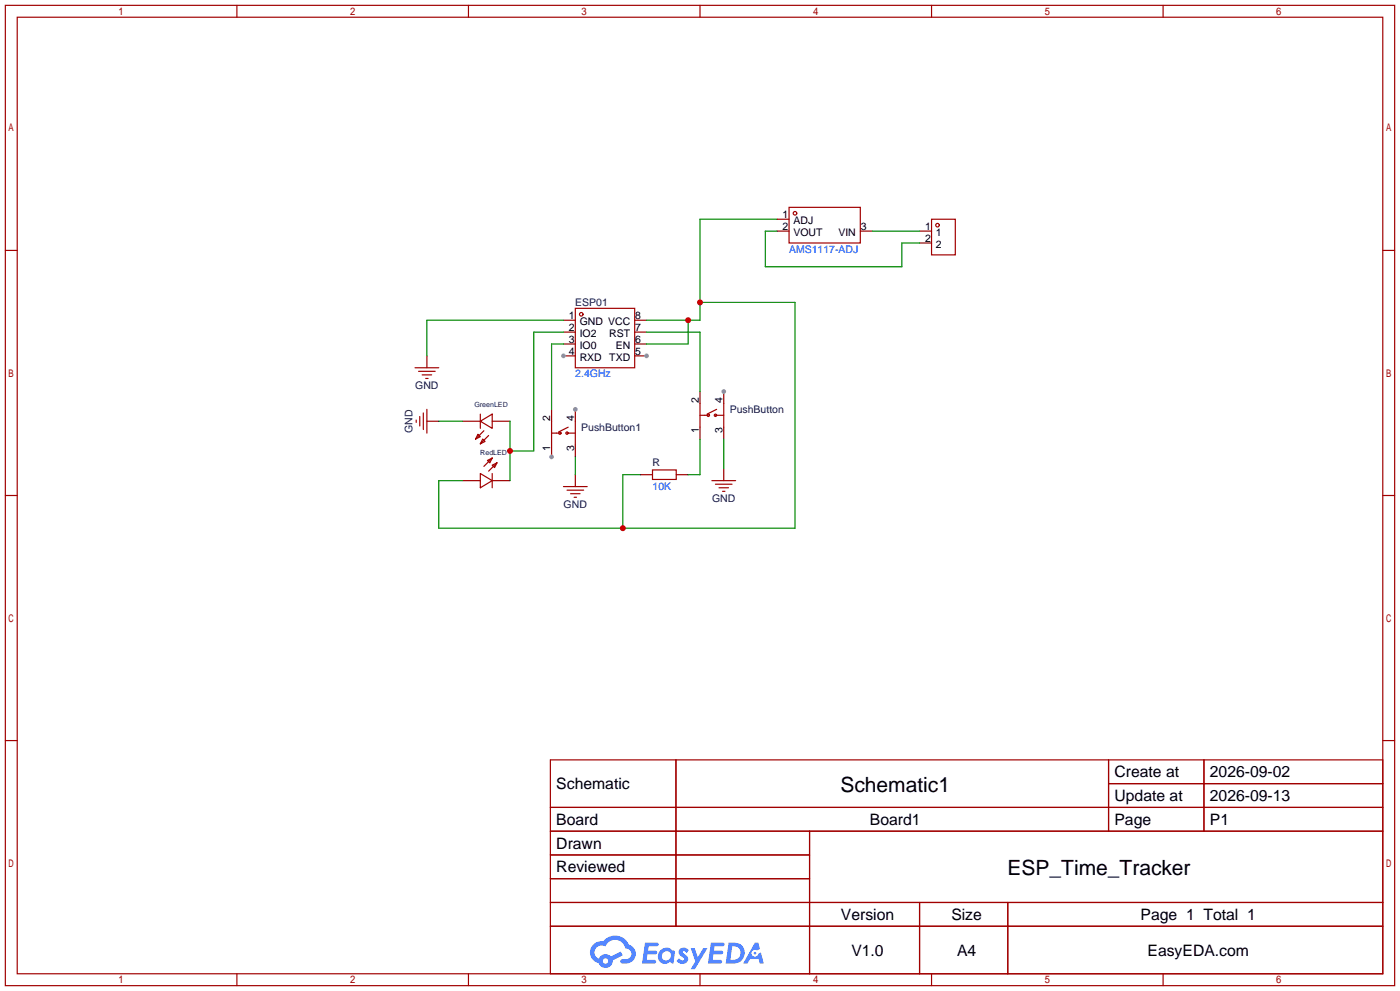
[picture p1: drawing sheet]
<svg xmlns="http://www.w3.org/2000/svg" width="299mm" height="212mm" viewBox="0 0 299 212" stroke-linecap="round" stroke-linejoin="round" font-family="sans-serif">
<g fill="none" stroke="#a10000" stroke-width=".25">
<path d="M1.1 1.1h297.2v209.6h-297.2zM3.7 3.7h292.1v204.5h-292.1zM50.7 1.1v2.6M100.2 1.1v2.6M149.7 1.1v2.6M199.3 1.1v2.6M248.8 1.1v2.6M1.1 53.5h2.6M295.8 53.5h2.5M1.1 105.9h2.6M295.8 105.9h2.5M1.1 158.3h2.6"/>
<path d="M295.8 158.3h2.5M117.7 162.4h178.1v45.8h-178.1zM117.7 172.6h178.1M117.7 177.7h178.1M144.6 162.4v35.6M173.2 177.7v30.5M237.1 162.4v15.3M237.1 167.5h58.7M257.5 162.4v15.3M117.7 182.8h55.5M117.7 192.9h178.1M117.7 187.8h55.5"/>
<path d="M117.7 198h178.1M196.7 192.9v15.3M215.6 192.9v15.3M50.7 208.2v2.5M100.2 208.2v2.5M149.7 208.2v2.5M199.3 208.2v2.5M248.8 208.2v2.5"/>
</g>
<g fill="#5487ff">
<path d="M145.5 202.8a1.3 1.3 0 0 1 1.8 .3l-.4 .6a.54 .54 0 0 0-.9-.2l.1 .2a1.28 1.28 0 0 1 .8 2 1.53 1.53 0 0 1-2.2-.3l.5-.6 .8 .5a.31 .31 0 0 0 .4-.3 .31 .31 0 0 0-.3-.3 1.12 1.12 0 0 1-.6-1.9z"/>
<path d="M147.7 202.7h.9l.7 1.9 1.1-1.9h.9l-2.7 4.5h-.9l1-1.7z"/>
<path d="M138 201.5h1.6a1.31 1.31 0 0 1 1.2 .2 .4 .4 0 0 1-.3 .6h-1.8l-.1 .9h1.6a.4 .4 0 0 1 .4 .4 .4 .4 0 0 1-.4 .4h-1.7l-.2 1.2h1.4a.46 .46 0 0 1 .5 .1 .46 .46 0 0 1 .1 .5l-.3 .2h-2.7z"/>
<path d="M152.1 201.5h1.6a1.32 1.32 0 0 1 1.3 .2 .39 .39 0 0 1-.4 .6h-1.7l-.2 .9h1.7a.4 .4 0 0 1 .3 .4 .4 .4 0 0 1-.4 .4h-1.7l-.2 1.2h1.4a.46 .46 0 0 1 .5 .1 .46 .46 0 0 1 .1 .5l-.3 .2h-2.7z"/>
<path d="M161.5 201.5h.7l.4 1.3-.7 .4a.75 .75 0 0 0-1.1 .3 .75 .75 0 0 0 .5 1 .75 .75 0 0 0 .9-.6l.6-.3 .6 2.4h-.9l-.2-1h-1.9l-.5 1h-.9z"/>
<path d="M155.9 201.5l-.7 4.5h1.5a2.27 2.27 0 0 0 2.6-2.3 2.27 2.27 0 0 0-2.7-2.2zM156.6 202.3a1.5 1.5 0 0 1 1.8 1.5 1.5 1.5 0 0 1-1.9 1.4h-.3z"/>
<path d="M141.3 203.1a1.6 1.6 0 0 0-.3 2.3 1.6 1.6 0 0 0 2.3 .2l.8 .4 .3-2.5-.2-.3h-.4a1.58 1.58 0 0 0-2.5-.1zM141.9 203.6a.98 .98 0 0 1 1.6 .5 .98 .98 0 0 1-1.1 1.2 .94 .94 0 0 1-.8-.6 .94 .94 0 0 1 .3-1.1z"/>
<path d="M126.9 201.9a2.37 2.37 0 0 0 1.2 4 1.54 1.54 0 0 0 1.7 1 1.54 1.54 0 0 0 1.3-1.6l2.1-1.1-.5-.8-2 1.1a1.57 1.57 0 0 0-2.6 .4 1.5 1.5 0 0 1-.8-2.1 1.5 1.5 0 0 1 2.2-.5 2.23 2.23 0 0 1 2.3-1.4 2.23 2.23 0 0 1 2 1.8 1.16 1.16 0 0 1 1.2 1.1 1.16 1.16 0 0 1-1 1.3h-.7a.47 .47 0 0 0-.6 .3 .47 .47 0 0 0 .4 .6 2.17 2.17 0 0 0 2.5-1 2.17 2.17 0 0 0-.3-2.7l-.8-.4a3.2 3.2 0 0 0-5.4-.7l-1.2 .1zM129 205.4a.58 .58 0 0 1 1.1 0 .58 .58 0 0 1-1.1 0z"/>
<circle cx="161.5" cy="203.8" r=".28"/>
</g>
<path d="M123.1 65.9h12.7v12.7h-12.7z" fill="none" stroke="#a10000" stroke-width=".25"/>
<path d="M135.8 68.5h2.5M135.8 71h2.5M135.8 73.5h2.5M135.8 76.1h2.5" fill="none" stroke="#870000" stroke-width=".25"/>
<circle cx="138.3" cy="76.1" r=".51" fill="#999"/>
<path d="M120.5 76.1h2.6" fill="none" stroke="#870000" stroke-width=".25"/>
<circle cx="120.5" cy="76.1" r=".51" fill="#999"/>
<path d="M120.5 73.5h2.6M120.5 71h2.6M120.5 68.5h2.6M154.8 83.7v2.5" fill="none" stroke="#870000" stroke-width=".25"/>
<g fill="none" stroke="#a10000" stroke-width=".25">
<circle cx="124.3" cy="67.2" r=".38"/>
<circle cx="151.5" cy="88.8" r=".25"/>
<circle cx="153" cy="88.8" r=".25"/>
</g>
<circle cx="154.8" cy="83.7" r=".51" fill="#999"/>
<path d="M123.1 87.5v2.5M149.7 83.7v2.5M149.7 91.3v2.6M154.8 91.3v2.6" fill="none" stroke="#870000" stroke-width=".25"/>
<g fill="none" stroke="#a10000" stroke-width=".25">
<path d="M149.7 88.8h1.8M149.7 86.2v5.1M153 88.8h1.8M153.3 87.5l-2 1M154.8 86.2v5.1"/>
<circle cx="119.8" cy="92.6" r=".25"/>
<circle cx="121.3" cy="92.6" r=".25"/>
</g>
<circle cx="123.1" cy="87.5" r=".51" fill="#999"/>
<path d="M118 87.5v2.5M118 95.1v2.6M123.1 95.1v2.6" fill="none" stroke="#870000" stroke-width=".25"/>
<circle cx="118" cy="97.7" r=".51" fill="#999"/>
<g fill="none" stroke="#a10000" stroke-width=".25">
<path d="M88.8 78.6h5.1M89.5 79.4h3.6M89 89.8v.5M89.8 89v2.1M90.3 80.1h2M90.6 88.3v3.5M91.1 80.9h.5M91.3 87.5v5.1M102.2 92.8l.5 .5-1 .6zM102.7 90l2.6-1.5v3.1zM102.7 88.5v3.1M103.3 93.9l.5 .5-1.1 .5z"/>
<path d="M103.5 92.1l-1.8 1.8M104.3 98.4l1-.5-.5 1zM104.5 93.1l-1.8 1.8M105.3 99.4l1-.5-.5 1zM105.3 97.9l-1.8 1.8M106.3 98.9l-1.8 1.8M118 92.6h1.8M118 90v5.1M121.3 92.6h1.8M121.5 91.3l-2 1M123.1 90v5.1M102.7 101.2l2.6 1.5-2.6 1.6z"/>
<path d="M105.3 101.2v3.1M120.5 104h5.1M121.3 104.8h3.5M122 105.5h2.1M122.8 106.3h.5M152.3 102.7h5.1M153 103.5h3.6M153.8 104.3h2M154.6 105h.5"/>
</g>
<path d="M91.3 76.1v2.5M91.3 90h2.6M98.9 90h3.8M105.3 90h3.8M98.9 102.7h3.8M105.3 102.7h3.8M123.1 101.5v2.5M154.8 100.2v2.5" fill="none" stroke="#870000" stroke-width=".25"/>
<path d="M166.2 46.9h-16.5v21.6h-11.4M147.2 68.5v5h-8.9M149.7 64.6h20.4v48.3h-76.2v-10.2h5M137 101.5h-3.8v11.4" fill="none" stroke="#008700" stroke-width=".25"/>
<g fill="#c00">
<circle cx="147.2" cy="68.5" r=".63"/>
<circle cx="149.7" cy="64.6" r=".63"/>
<circle cx="133.2" cy="112.9" r=".63"/>
</g>
<path d="M120.5 68.5h-29.2v7.6M120.5 71h-6.3v25.4h-5.1M138.3 71h11.4v12.7M109.1 90v12.7M149.7 93.9v7.6h-2.5M154.8 93.9v6.3" fill="none" stroke="#008700" stroke-width=".25"/>
<path d="M139.6 100.5h5.1v2h-5.1z" fill="none" stroke="#a10000" stroke-width=".25"/>
<path d="M137 101.5h2.6M144.7 101.5h2.5" fill="none" stroke="#870000" stroke-width=".25"/>
<circle cx="109.1" cy="96.4" r=".63" fill="#c00"/>
<path d="M166.2 49.4h-2.5v7.6h29.2v-5.1h3.8M186.6 49.4h10.1M120.5 73.5h-2.5v14M93.9 90h5M123.1 97.7v3.8" fill="none" stroke="#008700" stroke-width=".25"/>
<g fill="none" stroke="#a10000" stroke-width=".25">
<path d="M168.8 44.3h15.2v7.6h-15.2zM199.3 46.9h5v7.6h-5z"/>
<circle cx="170.1" cy="45.6" r=".38"/>
<circle cx="200.5" cy="48.1" r=".38"/>
</g>
<path d="M166.2 46.9h2.6M166.2 49.4h2.6M184 49.4h2.6M196.7 49.4h2.6M196.7 51.9h2.6" fill="none" stroke="#870000" stroke-width=".25"/>
<g font-size="4.5">
<text x="179.8" y="169.2">Schematic1</text>
<text x="215.5" y="187">ESP_Time_Tracker</text>
</g>
<g font-size="3.4">
<text x="238.4" y="166.1">Create at</text>
<text x="258.8" y="166.1">2026-09-02</text>
<text x="119" y="168.7">Schematic</text>
<text x="238.4" y="171.2">Update at</text>
<text x="258.8" y="171.2">2026-09-13</text>
<text x="119" y="176.3">Board</text>
<text x="186.1" y="176.3">Board1</text>
<text x="238.4" y="176.3">Page</text>
<text x="258.8" y="176.3">P1</text>
<text x="119" y="181.4">Drawn</text>
<text x="119" y="186.5">Reviewed</text>
<text x="179.9" y="196.6">Version</text>
<text x="203.5" y="196.6">Size</text>
<text x="244" y="196.6">Page 1 Total 1</text>
<text x="182.1" y="204.2">V1.0</text>
<text x="204.7" y="204.2">A4</text>
<text x="245.5" y="204.2">EasyEDA.com</text>
</g>
<g font-size="2.2">
<text x="167.4" y="46.6">1</text>
<text x="169.7" y="47.9">ADJ</text>
<text x="167.4" y="49.1">2</text>
<text x="169.7" y="50.4">VOUT</text>
<text x="179.3" y="50.4">VIN</text>
<text x="184.1" y="49.1">3</text>
<text x="197.9" y="49.1">1</text>
<text x="197.9" y="51.7">2</text>
<text x="200.2" y="50.4">1</text>
<text x="200.2" y="52.9">2</text>
<text x="121.7" y="70.7">2</text>
<text x="121.7" y="68.2">1</text>
<text x="124" y="72">IO2</text>
<text x="124" y="69.4">GND VCC</text>
<text x="130.3" y="72">RST</text>
<text x="135.9" y="68.2">8</text>
<text x="135.9" y="70.7">7</text>
<text x="121.7" y="75.8">4</text>
<text x="121.7" y="73.3">3</text>
<text x="124" y="77.1">RXD</text>
<text x="124" y="74.5">IO0</text>
<text x="130.3" y="77.1">TXD</text>
<text x="131.7" y="74.5">EN</text>
<text x="135.9" y="73.3">6</text>
<text x="135.9" y="75.8">5</text>
<text x="149.5" y="86.2" transform="rotate(-90 149.5 86.2)">2</text>
<text x="154.5" y="86.2" transform="rotate(-90 154.5 86.2)">4</text>
<text x="117.7" y="90" transform="rotate(-90 117.7 90)">2</text>
<text x="122.8" y="90" transform="rotate(-90 122.8 90)">4</text>
<text x="149.5" y="92.6" transform="rotate(-90 149.5 92.6)">1</text>
<text x="154.5" y="92.6" transform="rotate(-90 154.5 92.6)">3</text>
<text x="117.7" y="96.4" transform="rotate(-90 117.7 96.4)">1</text>
<text x="122.8" y="96.4" transform="rotate(-90 122.8 96.4)">3</text>
</g>
<g font-size="2.2" fill="#00f">
<text x="168.8" y="54">AMS1117-ADJ</text>
<text x="123.1" y="80.6">2.4GHz</text>
<text x="139.6" y="104.8">10K</text>
</g>
<g font-size="2.2" fill="#000080">
<text x="123.1" y="65.4">ESP01</text>
<text x="88.8" y="83.2">GND</text>
<text x="156.1" y="88.3">PushButton</text>
<text x="88.3" y="92.5" transform="rotate(-90 88.3 92.5)">GND</text>
<text x="124.3" y="92.1">PushButton1</text>
<text x="139.6" y="99.7">R</text>
<text x="152.3" y="107.3">GND</text>
<text x="120.6" y="108.6">GND</text>
</g>
<g font-size="1.5" fill="#000080">
<text x="101.5" y="87">GreenLED</text>
<text x="102.7" y="97.2">RedLED</text>
</g>
</svg>
